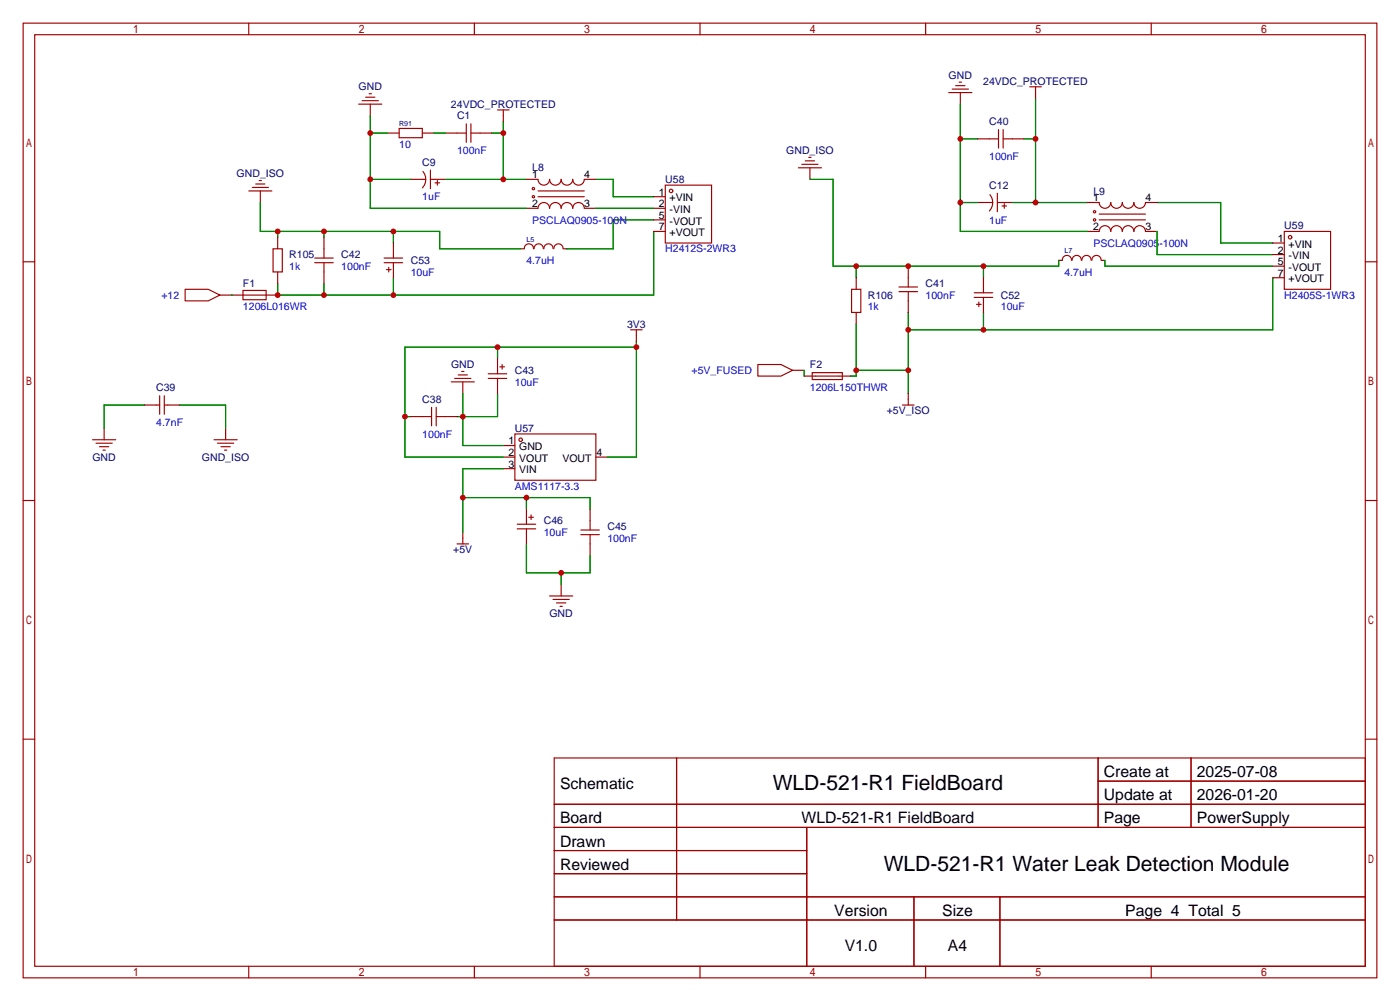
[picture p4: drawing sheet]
<svg xmlns="http://www.w3.org/2000/svg" width="307mm" height="220mm" viewBox="0 0 307 220" stroke-linecap="round" stroke-linejoin="round" font-family="sans-serif">
<g fill="none" stroke="#a10000" stroke-width=".25">
<path d="M5.1 5.1h297.2v209.5h-297.2zM7.6 7.6h292.1v204.5h-292.1zM54.6 5.1v2.5M104.1 5.1v2.5M153.7 5.1v2.5M203.2 5.1v2.5M209 19.6h3.6M209.8 18.8h2M210.6 18h.5M226.1 19h2.5M227.3 19v2.6M252.7 5.1v2.5"/>
<path d="M56.9 39.6h.5M78.7 22.9h5.1M79.5 22.1h3.6M80.3 21.3h2M81 20.6h.5M81.3 22.9v2.5M85.1 29.2h2.5M87.6 28.2h5.1v2h-5.1zM90.2 39.4h3.3M92.7 29.2h2.5M92.9 37.6a2.74 2.74 0 0 1-.2 3.6M94.5 37.3v4.1"/>
<path d="M94.5 39.4h3.3M96 39.6v1M97.8 29.2h4.6M102.4 27.2v4M103.4 29.2h4.5M103.4 27.2v4M109.2 24.1h2.6M110.5 24.1v2.6M115.6 39.4h2.5a1.27 1.27 0 0 0 1.3 1.2 1.27 1.27 0 0 0 1.2-1.2 1.27 1.27 0 0 0 1.3 1.2 1.27 1.27 0 0 0 1.3-1.2 1.27 1.27 0 0 0 1.3 1.2 1.27 1.27 0 0 0 1.2-1.2 1.27 1.27 0 0 0 1.3 1.2 1.27 1.27 0 0 0 1.3-1.2h2.5M175.3 36.8h5M176 36.1h3.6M176.8 35.3h2"/>
<path d="M177.5 34.5h.6M177.8 36.8v2.6M208.3 20.3h5.1M210.8 20.3v2.6M214.6 30.5h4.6M219.2 28.4v4.1M220.2 30.5h4.6M220.2 28.4v4.1M5.1 57.5h2.5M54.6 41.9h5.1M55.4 41.1h3.5M56.1 40.4h2.1"/>
<path d="M57.1 41.9v2.5M59.9 54.6h2.1v5.1h-2.1zM61 52.1v2.5M61 59.7v2.5M69.1 57.7h4.1M69.1 56.6h4.1M71.1 52.1v4.5M71.1 57.7v4.5M84.3 57.7h4.1M84.3 56.6h4.1M84.8 59.2h1.1M85.3 58.7v1"/>
<path d="M86.4 53.3v3.3M86.4 57.7v3.3M95.5 40.1h1M115.6 45.7h2.5a1.27 1.27 0 0 1 1.3-1.3 1.27 1.27 0 0 1 1.2 1.3 1.27 1.27 0 0 1 1.3-1.2 1.27 1.27 0 0 1 1.3 1.2 1.27 1.27 0 0 1 1.3-1.3 1.27 1.27 0 0 1 1.2 1.3 1.27 1.27 0 0 1 1.3-1.3 1.27 1.27 0 0 1 1.3 1.3h2.5M117.1 54.6a1.01 1.01 0 0 0-1-1.1 1.01 1.01 0 0 0-1 1.1h-.8M117.2 54.6a1.01 1.01 0 0 1 1.1-1.1 1.01 1.01 0 0 1 1 1.1M118.1 41.9h10.2M118.1 43.2h10.2M119.4 54.6a1.01 1.01 0 0 1 1-1.1 1.01 1.01 0 0 1 1 1.1M121.6 54.6a1.01 1.01 0 0 1 1-1.1 1.01 1.01 0 0 1 1 1.1M123.7 54.6h.8M143.5 43.2h2.5"/>
<path d="M143.5 45.7h2.5M143.5 48.3h2.5M143.5 50.8h2.5M146 40.6h10.2v12.7h-10.2zM199.4 58.4v4.6M214.6 44.4h3.3M217.3 42.7a2.74 2.74 0 0 1-.1 3.6M218.9 42.4v4.1M218.9 44.4h3.3M220 45.2h1M220.5 44.7v1M235.2 57.1a1.01 1.01 0 0 0-1-1 1.01 1.01 0 0 0-1 1h-.8"/>
<path d="M235.4 57.1a1.01 1.01 0 0 1 1-1.1 1.01 1.01 0 0 1 1 1.1M237.5 57.1a1.01 1.01 0 0 1 1-1.1 1.01 1.01 0 0 1 1 1.1M238.8 50.8h2.5a1.27 1.27 0 0 1 1.3-1.3 1.27 1.27 0 0 1 1.2 1.3 1.27 1.27 0 0 1 1.3-1.3 1.27 1.27 0 0 1 1.3 1.3 1.27 1.27 0 0 1 1.2-1.3 1.27 1.27 0 0 1 1.3 1.3 1.27 1.27 0 0 1 1.3-1.3 1.27 1.27 0 0 1 1.3 1.3h2.5M238.8 44.4h2.5a1.27 1.27 0 0 0 1.3 1.3 1.27 1.27 0 0 0 1.2-1.3 1.27 1.27 0 0 0 1.3 1.3 1.27 1.27 0 0 0 1.3-1.3 1.27 1.27 0 0 0 1.2 1.3 1.27 1.27 0 0 0 1.3-1.3 1.27 1.27 0 0 0 1.3 1.3 1.27 1.27 0 0 0 1.3-1.3h2.5M239.7 57.1a1.01 1.01 0 0 1 1-1 1.01 1.01 0 0 1 1 1M241.3 48.3h10.2M241.3 47h10.2M241.8 57.1h.8M279.4 53.3h2.5M279.4 55.9h2.5M279.4 58.4h2.5M281.9 50.8h10.2v12.7h-10.2z"/>
<path d="M299.7 57.5h2.6M40.6 63.5h5.1l2.6 1.3-2.6 1.2h-5.1zM48.3 64.8h12.7M53.3 63.8h5.1v2h-5.1zM109.2 78.7v3.3M138.4 72.4h2.6M139.7 72.4v2.5M186.9 63.5h2.1v5.1h-2.1zM188 61v2.5M188 68.6v2.5M197.4 64h4M197.4 63h4"/>
<path d="M199.4 64v4.6M213.9 65.3h4M213.9 64.3h4M214.4 66.8h1M214.9 66.3v1M215.9 61v3.3M215.9 65.3v3.3M279.4 61h2.5M20.3 96.5h5.1M21.1 97.3h3.5M21.8 98h2.1M22.6 98.8h.5"/>
<path d="M22.9 94v2.5M31.7 88.9h3.4M35.1 86.9v4M36.1 86.9v4M36.1 88.9h3.3M47 96.5h5.1M47.8 97.3h3.5M48.5 98h2M49.3 98.8h.5M49.5 94v2.5M90.2 91.4h4.5M94.7 89.4v4.1"/>
<path d="M95.8 91.4h4.5M95.8 89.4v4.1M99.1 83.8h5M99.8 83.1h3.6M100.6 82.3h2M101.3 81.5h.6M101.6 83.8v2.6M107.2 83.1h4.1M107.2 82h4.1M109.2 83.1v3.3M109.7 80.5h1M110.2 80v1"/>
<path d="M110.5 97.8h2.5M113 95.2h17.8v10.2h-17.8zM166.4 80h5l2.6 1.3-2.6 1.2h-5zM174 81.3h2.5M176.5 82.5h10.2M178.3 81.8h6.6v1.5h-6.6zM198.1 88.9h2.6M199.4 86.4v2.5M5.1 109.9h2.5M100.3 119.4h2.6M101.6 116.8v2.6M110.5 100.3h2.5"/>
<path d="M110.5 102.9h2.5M113.5 115.1h4.1M113.5 116.1h4.1M115.6 111.8v3.3M115.6 116.1v3.3M116.1 113.5h1M116.6 113v1M127.5 117.3h4.1M127.5 116.3h4.1M129.5 111.8v4.5M129.5 117.3v4.6M130.8 100.3h2.5"/>
<path d="M299.7 109.9h2.6M120.6 130.8h5.1M121.4 131.6h3.6M122.2 132.3h2M122.9 133.1h.5M123.2 128.3v2.5M5.1 162.2h2.5M121.7 166.4h178v45.7h-178zM121.7 176.5h178M148.5 166.4v35.5M241.1 166.4v15.2M241.1 171.4h58.6"/>
<path d="M261.5 166.4v15.2M299.7 162.2h2.6M121.7 181.6h178M121.7 186.7h55.4M121.7 196.8h178M121.7 191.8h55.4M177.1 181.6v30.5M200.6 196.8v15.3M219.5 196.8v15.3M54.6 212.1v2.5M104.1 212.1v2.5M121.7 201.9h178"/>
<path d="M153.7 212.1v2.5M203.2 212.1v2.5M252.7 212.1v2.5"/>
<circle cx="117.1" cy="41.4" r=".25"/>
<circle cx="117.1" cy="43.2" r=".25"/>
<circle cx="147.3" cy="41.9" r=".38"/>
<circle cx="240.3" cy="46.5" r=".25"/>
<circle cx="240.3" cy="48.3" r=".25"/>
<circle cx="283.2" cy="52.1" r=".38"/>
<circle cx="114.3" cy="96.5" r=".38"/>
</g>
<g fill="none" stroke="#008700" stroke-width=".25">
<path d="M81.3 39.4h8.9M81.3 29.2h3.8M81.3 25.4v20.3h34.3M95.2 29.2h2.6M97.8 39.4h17.8M107.9 29.2h2.6M110.5 26.7v12.7M130.8 39.4h3.8v3.8h8.9M177.8 39.4h5.1v19h49.5v-1.3M210.8 22.9v27.9h28M210.8 30.5h3.8M224.8 30.5h2.5"/>
<path d="M227.3 21.6v22.8M57.1 44.4v6.4h39.4v3.8h17.8M61 50.8v1.3M71.1 50.8v1.3M86.4 50.8v2.5M130.8 45.7h12.7M143.5 48.3h-8.9v6.3h-10.1M143.5 50.8v14h-82.5v-2.6M188 58.4v2.6M210.8 44.4h3.8M215.9 58.4v2.6M222.2 44.4h16.6"/>
<path d="M242.6 57.1v1.3h36.8M254 44.4h14v8.9h11.4M254 50.8v5.1h25.4M50.8 64.8h.1M71.1 62.2v2.6M86.4 61v3.8M109.2 76.2v2.5M139.7 76.2h-50.8v24.1h21.6M139.7 74.9v25.4h-6.4M188 71.1v11.4h-1.3M199.4 68.6v17.8M215.9 68.6v3.8"/>
<path d="M279.4 61v11.4h-80M31.7 88.9h-8.8v5.1M39.4 88.9h10.1v5.1M88.9 91.4h1.3M101.6 86.4v11.4h8.9M109.2 86.4v5h-8.9M176.5 81.3v1.2M188 81.3h11.4M101.6 109.2h27.9v2.6M110.5 102.9h-8.9v13.9M115.6 109.2v2.6M115.6 119.4v6.3h13.9v-3.8"/>
<path d="M123.2 125.7v2.6"/>
</g>
<g fill="#c00">
<circle cx="61" cy="50.8" r=".63"/>
<circle cx="71.1" cy="50.8" r=".63"/>
<circle cx="86.4" cy="50.8" r=".63"/>
<circle cx="86.4" cy="64.8" r=".63"/>
<circle cx="71.1" cy="64.8" r=".63"/>
<circle cx="61" cy="64.8" r=".63"/>
<circle cx="199.4" cy="81.3" r=".63"/>
<circle cx="199.4" cy="72.4" r=".63"/>
<circle cx="215.9" cy="72.4" r=".63"/>
<circle cx="188" cy="81.3" r=".63"/>
<circle cx="188" cy="58.4" r=".63"/>
<circle cx="199.4" cy="58.4" r=".63"/>
<circle cx="215.9" cy="58.4" r=".63"/>
<circle cx="110.5" cy="39.4" r=".63"/>
<circle cx="110.5" cy="29.2" r=".63"/>
<circle cx="227.3" cy="44.4" r=".63"/>
<circle cx="227.3" cy="30.5" r=".63"/>
<circle cx="101.6" cy="91.4" r=".63"/>
<circle cx="139.7" cy="76.2" r=".63"/>
<circle cx="109.2" cy="76.2" r=".63"/>
<circle cx="88.9" cy="91.4" r=".63"/>
<circle cx="101.6" cy="109.2" r=".63"/>
<circle cx="115.6" cy="109.2" r=".63"/>
<circle cx="210.8" cy="44.4" r=".63"/>
<circle cx="210.8" cy="30.5" r=".63"/>
<circle cx="123.2" cy="125.7" r=".63"/>
<circle cx="81.3" cy="39.4" r=".63"/>
<circle cx="81.3" cy="29.2" r=".63"/>
</g>
<g font-size="4.6">
<text x="169.6" y="173.5">WLD-521-R1 FieldBoard</text>
<text x="194" y="191.3">WLD-521-R1 Water Leak Detection Module</text>
</g>
<g font-size="3.5">
<text x="122.9" y="173.1">Schematic</text>
<text x="242.3" y="170.6">Create at</text>
<text x="262.7" y="170.6">2025-07-08</text>
<text x="242.3" y="175.7">Update at</text>
<text x="262.7" y="175.7">2026-01-20</text>
<text x="122.9" y="180.7">Board</text>
<text x="122.9" y="185.8">Drawn</text>
<text x="176" y="180.7">WLD-521-R1 FieldBoard</text>
<text x="242.3" y="180.7">Page</text>
<text x="262.7" y="180.7">PowerSupply</text>
<text x="122.9" y="190.9">Reviewed</text>
<text x="183.1" y="201.1">Version</text>
<text x="206.8" y="201.1">Size</text>
<text x="247" y="201.1">Page 4 Total 5</text>
<text x="185.4" y="208.7">V1.0</text>
<text x="208.1" y="208.7">A4</text>
</g>
<g font-size="2.3" fill="#000080">
<text x="208.3" y="17.3">GND</text>
<text x="78.7" y="19.9">GND</text>
<text x="99" y="23.7">24VDC_PROTECTED</text>
<text x="215.8" y="18.6">24VDC_PROTECTED</text>
<text x="100.3" y="26.2">C1</text>
<text x="217.2" y="27.5">C40</text>
<text x="172.6" y="33.8">GND_ISO</text>
<text x="52" y="38.9">GND_ISO</text>
<text x="92.7" y="36.4">C9</text>
<text x="116.8" y="37.6">L8</text>
<text x="146" y="40.2">U58</text>
<text x="217.2" y="41.4">C12</text>
<text x="240" y="42.7">L9</text>
<text x="281.9" y="50.3">U59</text>
<text x="63.5" y="56.7">R105</text>
<text x="74.9" y="56.7">C42</text>
<text x="90.2" y="58">C53</text>
<text x="53.3" y="63">F1</text>
<text x="190.5" y="65.6">R106</text>
<text x="203.2" y="63">C41</text>
<text x="219.7" y="65.6">C52</text>
<text x="137.6" y="71.9">3V3</text>
<text x="99" y="80.8">GND</text>
<text x="113" y="82.1">C43</text>
<text x="177.8" y="80.8">F2</text>
<text x="34.3" y="85.9">C39</text>
<text x="92.7" y="88.4">C38</text>
<text x="113" y="94.8">U57</text>
<text x="194.7" y="91">+5V_ISO</text>
<text x="20.3" y="101.1">GND</text>
<text x="44.3" y="101.1">GND_ISO</text>
<text x="119.4" y="115.1">C46</text>
<text x="133.3" y="116.4">C45</text>
<text x="99.5" y="121.5">+5V</text>
<text x="120.6" y="135.4">GND</text>
</g>
<g font-size="2.3" fill="#00f">
<text x="87.6" y="32.6">10</text>
<text x="100.3" y="33.8">100nF</text>
<text x="217.2" y="35.1">100nF</text>
<text x="92.7" y="44">1uF</text>
<text x="116.8" y="49.1">PSCLAQ0905-100N</text>
<text x="217.2" y="49.1">1uF</text>
<text x="63.5" y="59.2">1k</text>
<text x="74.9" y="59.2">100nF</text>
<text x="115.6" y="58">4.7uH</text>
<text x="146" y="55.4">H2412S-2WR3</text>
<text x="240" y="54.1">PSCLAQ0905-100N</text>
<text x="35.5" y="65.6">+12</text>
<text x="90.2" y="60.5">10uF</text>
<text x="203.2" y="65.6">100nF</text>
<text x="233.7" y="60.5">4.7uH</text>
<text x="281.9" y="65.6">H2405S-1WR3</text>
<text x="53.3" y="68.1">1206L016WR</text>
<text x="190.5" y="68.1">1k</text>
<text x="219.7" y="68.1">10uF</text>
<text x="151.8" y="82.1">+5V_FUSED</text>
<text x="113" y="84.6">10uF</text>
<text x="177.8" y="85.9">1206L150THWR</text>
<text x="34.3" y="93.5">4.7nF</text>
<text x="92.7" y="96.1">100nF</text>
<text x="113" y="107.5">AMS1117-3.3</text>
<text x="119.4" y="117.6">10uF</text>
<text x="133.3" y="118.9">100nF</text>
</g>
<g font-size="2.3">
<text x="116.8" y="39.1">1</text>
<text x="128.3" y="39.1">4</text>
<text x="116.8" y="45.5">2</text>
<text x="128.3" y="45.5">3</text>
<text x="144.6" y="43">1</text>
<text x="144.6" y="45.5">2</text>
<text x="147" y="44.2">+VIN</text>
<text x="147" y="46.8">-VIN</text>
<text x="240" y="44.2">1</text>
<text x="251.5" y="44.2">4</text>
<text x="144.6" y="48">5</text>
<text x="144.6" y="50.6">7</text>
<text x="147" y="49.3">-VOUT</text>
<text x="147" y="51.8">+VOUT</text>
<text x="240" y="50.6">2</text>
<text x="251.5" y="50.6">3</text>
<text x="280.5" y="53.1">1</text>
<text x="280.5" y="55.7">2</text>
<text x="280.5" y="58.2">5</text>
<text x="282.9" y="54.4">+VIN</text>
<text x="282.9" y="56.9">-VIN</text>
<text x="282.9" y="59.5">-VOUT</text>
<text x="280.5" y="60.7">7</text>
<text x="282.9" y="62">+VOUT</text>
<text x="111.6" y="97.6">1</text>
<text x="111.6" y="100.1">2</text>
<text x="114" y="98.8">GND</text>
<text x="114" y="101.4">VOUT</text>
<text x="123.5" y="101.4">VOUT</text>
<text x="130.9" y="100.1">4</text>
<text x="111.6" y="102.6">3</text>
<text x="114" y="103.9">VIN</text>
</g>
<g font-size="1.6" fill="#000080">
<text x="87.6" y="27.6">R91</text>
<text x="115.6" y="53">L5</text>
<text x="233.7" y="55.6">L7</text>
</g>
</svg>
